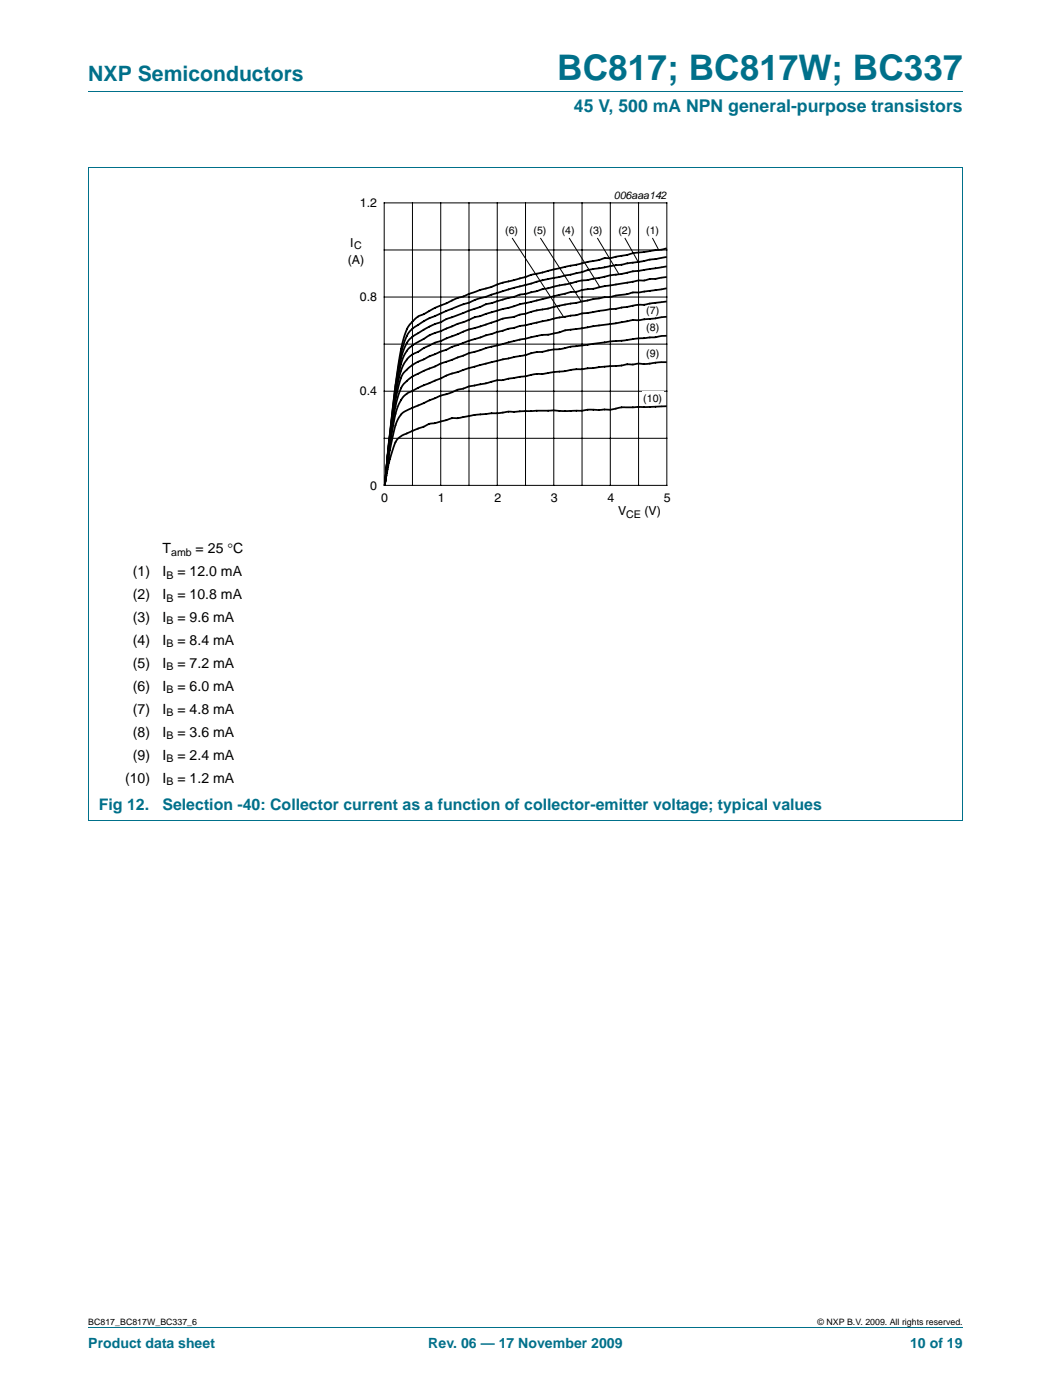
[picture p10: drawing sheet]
<svg xmlns="http://www.w3.org/2000/svg" width="210mm" height="280mm" viewBox="0 0 210 280" stroke-linecap="round" stroke-linejoin="round" font-family="sans-serif">
<path d="M17.6 18.3h174.7M17.6 33.5h174.7M17.6 33.5v130.5M192.3 33.5v130.5M17.6 164h174.7M17.6 265.3h174.7" fill="none" stroke="#00708a" stroke-width=".2"/>
<g fill="none" stroke="#000" stroke-width=".2">
<path d="M76.7 40.5h56.5v56.5h-56.5zM76.7 50h56.5M76.7 59.4h56.5M82.4 40.5v56.5M88 40.5v56.5M93.7 40.5v56.5M99.3 40.5v56.5M105 40.5v56.5M110.6 40.5v56.5M116.2 40.5v56.5M121.9 40.5v56.5M127.5 40.5v56.5"/>
<path d="M76.7 68.8h56.5M76.7 78.2h56.5M76.7 87.6h56.5"/>
</g>
<path d="M64 37.7h81.9v66.3h-81.9z" fill="none" stroke="#fff" stroke-width=".2"/>
<g fill="#fff">
<path d="M128.8 60.7h3.1v2.9h-3.1z"/>
<path d="M128.8 64.2h3.1v2.9h-3.1z"/>
<path d="M128.8 69.3h3.1v2.9h-3.1z"/>
<path d="M128.2 78.2h4.3v3h-4.3z"/>
</g>
<g fill="none" stroke="#000" stroke-width=".35">
<path d="M133.2 57.6l-5.7 .8a4.1 4.1 0 0 0-2.2 .4l-3.4 .5-1.4 .1-7.7 1.5-6.2 1.3-3.6 1a21.3 21.3 0 0 0-5.9 1.7 65.5 65.5 0 0 0-9.4 3.3 28 28 0 0 0-6.2 3.3 10.6 10.6 0 0 0-2.2 5.6l-.7 4.6-1.4 11.9M133.2 55.3l-3.4 .5-1.1 .2-1.5 .1-6.4 1.1-2.3 .5-1.7 .2-1.7 .4-1.1 .1-10.2 2.4-6.2 1.8-2.8 .8-6.2 2.5a24.7 24.7 0 0 0-6.8 3.6 10.3 10.3 0 0 0-2.3 5.7l-.9 6-1.3 11.1M133.2 53.2l-6.8 1-9 1.8-1.5 .1-7.6 1.7-3.4 .9-1.1 .2-1.1 .4-5.6 1.5-7.7 2.9-1.1 .5a20.8 20.8 0 0 0-6.6 3.7 16.2 16.2 0 0 0-2.3 7.2l-1.9 15M133.2 51.3l-11.9 2a32.6 32.6 0 0 0-6.2 1.3l-7.3 1.5-5.7 1.6-6.7 2-5.7 2.2a30.9 30.9 0 0 0-7 3.5 7 7 0 0 0-2.4 4.6l-1.4 7.8-1.4 12.3M133.2 49.6l-1.2 .3-5.6 .7-4.5 1h-1.3l-1 .4-6.2 1.2-7 1.7-2.6 .7a39.2 39.2 0 0 0-6.7 2l-5.7 1.9-1.7 .8a26.1 26.1 0 0 0-5.1 2.5 6.6 6.6 0 0 0-4.1 5.4l-.8 3.8-.8 5.5-1.7 15.9M133.2 72.4h-1.7l-2.3 .3h-1.7l-1.1 .1h-1.1l-1.7 .3-9.1 .7-6.4 .9a7.6 7.6 0 0 0-3.2 .5l-3.9 .6a17.7 17.7 0 0 0-4.5 .9l-2.8 .5-2.3 .7-1.7 .7-1.7 .5-3.1 1.3a18.6 18.6 0 0 0-4.6 2.2 8.2 8.2 0 0 0-1.8 4.2l-.7 3.5-.8 5.7M133.2 67.1l-11.3 1.1-7.6 1-2.3 .5-5.1 .7-2 .6-5 1a67.8 67.8 0 0 0-11.6 3.5l-4.2 1.7a10.4 10.4 0 0 0-3.7 2.3 12.4 12.4 0 0 0-1.9 5.5l-.7 4.4-.8 6.6M133.2 63.3l-5.1 .6a23.8 23.8 0 0 0-5.7 .8l-9.6 1.3a18.5 18.5 0 0 1-5 1l-10.5 2.5-3.9 1.2-6.2 2.4a15.6 15.6 0 0 0-6.5 3.6 17.2 17.2 0 0 0-2.2 7.2l-1.5 12M133.2 60.2l-4.5 .7h-1.5l-4.2 .8-6.8 .9-1.1 .4-3.9 .5-6 1.4-1.4 .2-10.1 3-3.4 1.2-5.1 2.2a11.2 11.2 0 0 0-4 2.4 5.2 5.2 0 0 0-1.7 3.4l-.9 5.2-1.4 11.1M77 96l-.2 .8M77 95.9l-.2 1 .2-.9M77 95.9l-.2 .9"/>
<path d="M77 96l-.2 .9M77 96l-.1 .9M77.1 94.7l-.1 1.3M77.1 94.7l-.1 1.2M77.2 93.6l-.2 2.4M77.2 93.6l-.2 2.3M77.2 93.4l-.1 1.3M77.3 92.3l-.2 2.4M77.4 91.1l-.1 1.2M77.4 91.1l-.2 2.3M77.5 90.1l-.1 1M133.2 81.2l-8.8 .2a22.7 22.7 0 0 1-6.8 .5 50 50 0 0 1-7.9 .2l-8.1 .2-4 .4a31.7 31.7 0 0 0-6.2 .9h-1.3l-3.5 1a4.1 4.1 0 0 0-2.3 .8 17.4 17.4 0 0 0-4.8 2.2 12.8 12.8 0 0 0-1.7 4.5l-1 4.8"/>
</g>
<g fill="#fff">
<path d="M128.8 44.7h3.1v2.9h-3.1z"/>
<path d="M123.3 44.7h2.9v2.9h-2.9z"/>
<path d="M117.4 44.7h3.2v2.9h-3.2z"/>
<path d="M111.9 44.7h3.1v2.9h-3.1z"/>
<path d="M106.3 44.7h3.1v2.9h-3.1z"/>
</g>
<path d="M108 47.6l8 12.6M113.7 47.6l6.1 9.7M119.4 47.6l4.2 7.2M124.8 47.6l2.7 4.7M130.3 47.6l1.2 2.3" fill="none" stroke="#000" stroke-width=".2"/>
<path d="M100.6 44.7h3.1v2.9h-3.1z" fill="#fff"/>
<path d="M102.3 47.6l10.3 15.7" fill="none" stroke="#000" stroke-width=".2"/>
<text font-size="7" fill="#00708a" x="111.3" y="16">BC817; BC817W; BC337</text>
<text font-size="4.2" fill="#00708a" x="17.6" y="16.2">NXP Semiconductors</text>
<text font-size="3.5" fill="#00708a" x="114.6" y="22.4">45 V, 500 mA NPN general-purpose transistors</text>
<g font-size="3.2" fill="#00708a">
<text x="19.7" y="161.9">Fig 12.</text>
<text x="32.5" y="161.9">Selection -40: Collector current as a function of collector-emitter voltage; typical values</text>
</g>
<g font-size="2.8">
<text x="32.4" y="110.5">T</text>
<text x="39.1" y="110.5">= 25 °C</text>
<text x="26.5" y="115.1">(1)</text>
<text x="26.5" y="119.7">(2)</text>
<text x="32.4" y="115.1">I</text>
<text x="32.4" y="119.7">I</text>
<text x="35.4" y="115.1">= 12.0 mA</text>
<text x="35.4" y="119.7">= 10.8 mA</text>
<text x="26.5" y="124.3">(3)</text>
<text x="32.4" y="124.3">I</text>
<text x="35.4" y="124.3">= 9.6 mA</text>
<text x="26.5" y="128.9">(4)</text>
<text x="32.4" y="128.9">I</text>
<text x="35.4" y="128.9">= 8.4 mA</text>
<text x="26.5" y="133.5">(5)</text>
<text x="32.4" y="133.5">I</text>
<text x="35.4" y="133.5">= 7.2 mA</text>
<text x="26.5" y="138">(6)</text>
<text x="26.5" y="142.6">(7)</text>
<text x="32.4" y="138">I</text>
<text x="32.4" y="142.6">I</text>
<text x="35.4" y="138">= 6.0 mA</text>
<text x="35.4" y="142.6">= 4.8 mA</text>
<text x="26.5" y="147.2">(8)</text>
<text x="32.4" y="147.2">I</text>
<text x="35.4" y="147.2">= 3.6 mA</text>
<text x="26.5" y="151.8">(9)</text>
<text x="32.4" y="151.8">I</text>
<text x="35.4" y="151.8">= 2.4 mA</text>
<text x="25" y="156.4">(10)</text>
<text x="32.4" y="156.4">I</text>
<text x="35.4" y="156.4">= 1.2 mA</text>
</g>
<g font-size="2.8" fill="#00708a">
<text x="17.6" y="269.3">Product data sheet</text>
<text x="85.5" y="269.3">Rev. 06 — 17 November 2009</text>
<text x="181.8" y="269.3">10 of 19</text>
</g>
<g font-size="2.5">
<text x="71.9" y="41.4">1.2</text>
<text x="69.4" y="52.8">(A)</text>
<text x="69.9" y="49.3">I</text>
<text x="71.9" y="60.2">0.8</text>
<text x="71.9" y="79">0.4</text>
<text x="73.9" y="97.8">0</text>
<text x="76.2" y="100.4">0</text>
<text x="87.4" y="100.4">1</text>
<text x="98.7" y="100.4">2</text>
<text x="110" y="100.4">3</text>
<text x="121.3" y="100.4">4</text>
<text x="132.6" y="100.4">5</text>
<text x="123.4" y="102.9">V</text>
<text x="128.7" y="102.9">(V)</text>
</g>
<g font-size="2.1">
<text x="122.6" y="39.7">006aaa142</text>
<text x="100.9" y="46.8">(6)</text>
<text x="106.5" y="46.8">(5)</text>
<text x="112.2" y="46.8">(4)</text>
<text x="117.7" y="46.8">(3)</text>
<text x="123.5" y="46.8">(2)</text>
<text x="129" y="46.8">(1)</text>
<text x="70.7" y="49.8">C</text>
<text x="129.1" y="62.7">(7)</text>
<text x="129.1" y="66.2">(8)</text>
<text x="129.1" y="71.4">(9)</text>
<text x="128.5" y="80.3">(10)</text>
<text x="125.1" y="103.4">CE</text>
<text x="34.2" y="111">amb</text>
<text x="33.2" y="115.6">B</text>
<text x="33.2" y="120.2">B</text>
<text x="33.2" y="124.8">B</text>
<text x="33.2" y="129.4">B</text>
<text x="33.2" y="134">B</text>
<text x="33.2" y="138.5">B</text>
<text x="33.2" y="143.1">B</text>
<text x="33.2" y="147.7">B</text>
<text x="33.2" y="152.3">B</text>
<text x="33.2" y="156.9">B</text>
</g>
<g font-size="1.8">
<text x="17.6" y="264.7">BC817_BC817W_BC337_6</text>
<text x="163.3" y="264.7">© NXP B.V. 2009. All rights reserved.</text>
</g>
</svg>
